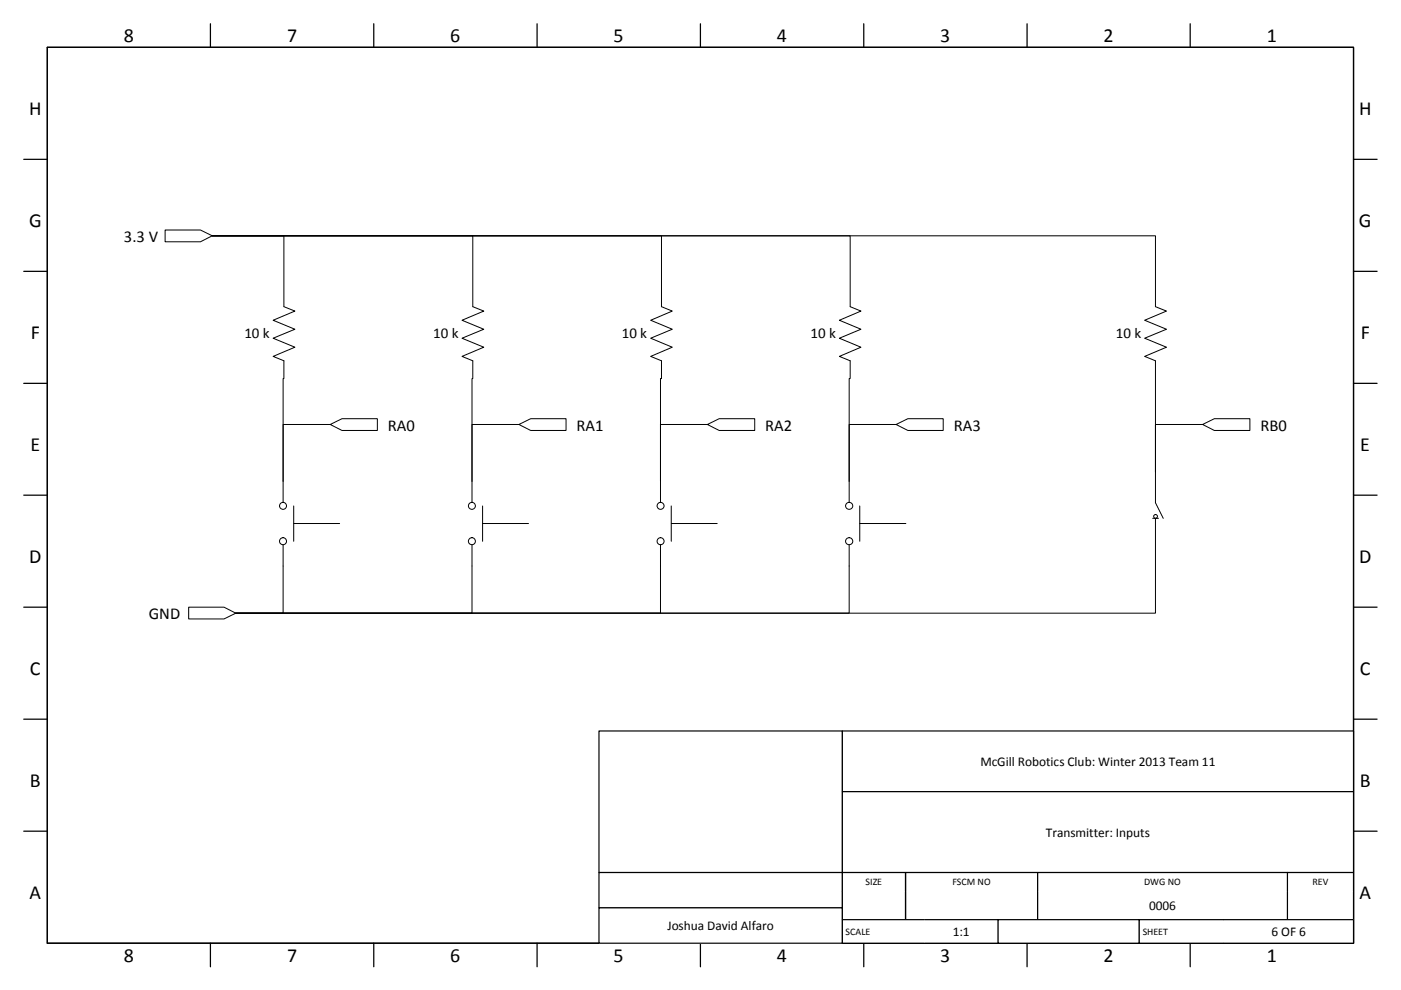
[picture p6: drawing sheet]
<svg xmlns="http://www.w3.org/2000/svg" width="297mm" height="210mm" viewBox="0 0 297 210" stroke-linecap="round" stroke-linejoin="round" font-family="sans-serif">
<g fill="none" stroke="#000" stroke-width=".26">
<path d="M10 10h277v190h-277zM44.6 5v5M79.2 5v5M113.9 5v5M148.5 5v5M183.1 5v5M217.8 5v5M252.3 5v5M5 33.8h5M287 33.8h5M5 57.5h5M287 57.5h5"/>
<path d="M5 81.3h5M287 81.3h5M5 105h5M287 105h5M5 128.7h5M287 128.7h5M5 152.5h5M287 152.5h5M5 176.2h5M287 176.2h5M44.6 200v5M79.2 200v5"/>
<path d="M113.9 200v5M148.5 200v5M183.1 200v5M217.8 200v5M252.3 200v5"/>
</g>
<path d="M127 155h51.6v30h-51.6z" fill-rule="evenodd" fill="#fff"/>
<path d="M127 155h51.6v30h-51.6z" fill="none" stroke="#000" stroke-width=".25"/>
<path d="M127 185h51.6v7.5h-51.6z" fill-rule="evenodd" fill="#fff"/>
<path d="M127 185h51.6v7.5h-51.6z" fill="none" stroke="#000" stroke-width=".25"/>
<path d="M127 192.5h51.6v7.5h-51.6z" fill-rule="evenodd" fill="#fff"/>
<path d="M127 192.5h51.6v7.5h-51.6z" fill="none" stroke="#000" stroke-width=".25"/>
<path d="M178.6 155h108.4v12.9h-108.4z" fill-rule="evenodd" fill="#fff"/>
<path d="M178.6 155h108.4v12.9h-108.4z" fill="none" stroke="#000" stroke-width=".25"/>
<path d="M178.6 167.9h108.4v17.1h-108.4z" fill-rule="evenodd" fill="#fff"/>
<path d="M178.6 167.9h108.4v17.1h-108.4z" fill="none" stroke="#000" stroke-width=".25"/>
<path d="M178.6 185h13.4v4h-13.4z" fill-rule="evenodd" fill="#fff"/>
<path d="M178.6 189v-4h13.4v4" fill="none" stroke="#000" stroke-width=".25"/>
<path d="M192 185h28v4h-28z" fill-rule="evenodd" fill="#fff"/>
<path d="M192 189v-4h28v4" fill="none" stroke="#000" stroke-width=".25"/>
<path d="M220 185h53v4h-53z" fill-rule="evenodd" fill="#fff"/>
<path d="M220 189v-4h53v4" fill="none" stroke="#000" stroke-width=".25"/>
<path d="M273 185h14v4h-14z" fill-rule="evenodd" fill="#fff"/>
<path d="M273 189v-4h14v4" fill="none" stroke="#000" stroke-width=".25"/>
<path d="M178.6 189h13.4v6h-13.4z" fill-rule="evenodd" fill="#fff"/>
<path d="M178.6 189v6h13.4v-6" fill="none" stroke="#000" stroke-width=".25"/>
<path d="M192 189h28v6h-28z" fill-rule="evenodd" fill="#fff"/>
<path d="M192 189v6h28v-6" fill="none" stroke="#000" stroke-width=".25"/>
<path d="M220 189h53v6h-53z" fill-rule="evenodd" fill="#fff"/>
<path d="M220 189v6h53v-6" fill="none" stroke="#000" stroke-width=".25"/>
<path d="M273 189h14v6h-14z" fill-rule="evenodd" fill="#fff"/>
<path d="M273 189v6h14v-6" fill="none" stroke="#000" stroke-width=".25"/>
<path d="M178.6 195h17.4v5h-17.4z" fill-rule="evenodd" fill="#fff"/>
<path d="M196 195h-17.4v5h17.4" fill="none" stroke="#000" stroke-width=".25"/>
<path d="M196 195h15.7v5h-15.7z" fill-rule="evenodd" fill="#fff"/>
<path d="M196 195h15.7v5h-15.7" fill="none" stroke="#000" stroke-width=".25"/>
<path d="M211.6 195h30v5h-30z" fill-rule="evenodd" fill="#fff"/>
<path d="M211.6 195h30v5h-30z" fill="none" stroke="#000" stroke-width=".25"/>
<path d="M241.6 195h17.9v5h-17.9z" fill-rule="evenodd" fill="#fff"/>
<path d="M259.5 195h-17.9v5h17.9" fill="none" stroke="#000" stroke-width=".25"/>
<path d="M259.5 195h27.5v5h-27.5z" fill-rule="evenodd" fill="#fff"/>
<path d="M259.5 195h27.5v5h-27.5" fill="none" stroke="#000" stroke-width=".25"/>
<path d="M60.2 65l2.3 1-4.6 1.9 4.6 1.9-4.6 1.9 4.6 1.9-4.6 2 2.3 .9" fill="none" stroke="#000" stroke-width=".21"/>
<path d="M40 128.7h7.5l2.5 1.3-2.5 1.2h-7.5z" fill-rule="evenodd" fill="#fff"/>
<path d="M40 128.7h7.5l2.5 1.3-2.5 1.2h-7.5z" fill="none" stroke="#000" stroke-width=".21"/>
<path d="M35 48.8h7.5l2.5 1.2-2.5 1.3h-7.5z" fill-rule="evenodd" fill="#fff"/>
<path d="M35 48.8h7.5l2.5 1.2-2.5 1.3h-7.5zM245 100v6.6l1.6 3.3M245 109.9v6.6" fill="none" stroke="#000" stroke-width=".21"/>
<circle cx="245" cy="109.5" r=".4" fill="#fff"/>
<g fill="none" stroke="#000" stroke-width=".21">
<path d="M244.4 109.9h1.2"/>
<circle cx="245" cy="109.5" r=".4"/>
</g>
<path d="M59.3 114.7a.75 .75 0 0 1 1.5 0 .75 .75 0 0 1-1.5 0zM59.3 107.3a.74 .74 0 0 1 1.4 0 .74 .74 0 0 1-1.4 0z" fill-rule="evenodd" fill="#fff"/>
<g fill="none" stroke="#000" stroke-width=".21">
<path d="M45 50h15.2v15M60.2 76.5v3.8h-.2v26.2M100.2 65l2.4 1-4.6 1.9 4.6 1.9-4.6 1.9 4.6 1.9-4.6 2 2.2 .9M245 65l2.3 1-4.6 1.9 4.6 1.9-4.6 1.9 4.6 1.9-4.6 2 2.3 .9M60 115.5v14.5h-10M62.3 107.3v7.5M62.3 111h9.7"/>
<circle cx="60" cy="114.7" r=".75"/>
<circle cx="60" cy="107.3" r=".74"/>
</g>
<path d="M99.3 114.7a.75 .75 0 0 1 1.5 0 .75 .75 0 0 1-1.5 0zM99.3 107.3a.75 .75 0 0 1 1.5 0 .75 .75 0 0 1-1.5 0z" fill-rule="evenodd" fill="#fff"/>
<g fill="none" stroke="#000" stroke-width=".21">
<path d="M100.2 76.5v3.8h-.1v26.2M140.2 65l2.3 1-4.5 1.9 4.5 1.9-4.5 1.9 4.5 1.9-4.5 2 2.2 .9M100.1 115.5v4.5M102.3 107.3v7.5M102.3 111h9.8"/>
<circle cx="100.1" cy="114.7" r=".75"/>
<circle cx="100.1" cy="107.3" r=".74"/>
</g>
<path d="M139.3 114.8a.75 .75 0 0 1 1.5 0 .75 .75 0 0 1-1.5 0zM139.3 107.3a.75 .75 0 0 1 1.5 0 .75 .75 0 0 1-1.5 0z" fill-rule="evenodd" fill="#fff"/>
<g fill="none" stroke="#000" stroke-width=".21">
<path d="M140.2 76.5v3.8h-.2v26.2M180.3 65l2.2 1-4.5 1.9 4.5 1.9-4.5 1.9 4.5 1.9-4.5 2 2.3 .9M140 115.5v4.5M142.3 107.3v7.5M142.3 111h9.8"/>
<circle cx="140.1" cy="114.8" r=".75"/>
<circle cx="140.1" cy="107.3" r=".74"/>
</g>
<path d="M179.3 114.8a.76 .76 0 0 1 1.5 0 .76 .76 0 0 1-1.5 0zM179.3 107.3a.75 .75 0 0 1 1.5 0 .75 .75 0 0 1-1.5 0z" fill-rule="evenodd" fill="#fff"/>
<g fill="none" stroke="#000" stroke-width=".21">
<path d="M45 50h55.2v15M45 50h200v15M45 50h95.2v15M45 50h135.3v15M180.3 76.5v3.8h-.3v26.2M245 76.5v23.5M180 115.5v14.5h-130M182.3 107.3v7.5M182.3 111h9.8M245 116.5v13.5h-195M100.1 120v10h-50.1M140 120v10h-90"/>
<circle cx="180" cy="114.8" r=".76"/>
<circle cx="180" cy="107.3" r=".75"/>
</g>
<path d="M70 90l2.5-1.2h7.5v2.5h-7.5z" fill-rule="evenodd" fill="#fff"/>
<path d="M70 90l2.5-1.2h7.5v2.5h-7.5z" fill="none" stroke="#000" stroke-width=".21"/>
<path d="M110 90l2.5-1.2h7.5v2.5h-7.5z" fill-rule="evenodd" fill="#fff"/>
<path d="M110 90l2.5-1.2h7.5v2.5h-7.5z" fill="none" stroke="#000" stroke-width=".21"/>
<path d="M150 90l2.5-1.2h7.5v2.5h-7.5z" fill-rule="evenodd" fill="#fff"/>
<path d="M150 90l2.5-1.2h7.5v2.5h-7.5z" fill="none" stroke="#000" stroke-width=".21"/>
<path d="M190 90l2.5-1.2h7.5v2.5h-7.5z" fill-rule="evenodd" fill="#fff"/>
<path d="M190 90l2.5-1.2h7.5v2.5h-7.5z" fill="none" stroke="#000" stroke-width=".21"/>
<path d="M255 90l2.5-1.2h7.5v2.5h-7.5z" fill-rule="evenodd" fill="#fff"/>
<path d="M70 90h-10v12M110 90h-9.9v12M150 90h-10v12M190 90h-10v12M255 90l2.5-1.2h7.5v2.5h-7.5zM255 90h-10v10" fill="none" stroke="#000" stroke-width=".21"/>
<g font-size="4.2">
<text x="26.2" y="9">8</text>
<text x="60.9" y="9">7</text>
<text x="95.5" y="9">6</text>
<text x="130.1" y="9">5</text>
<text x="164.7" y="9">4</text>
<text x="199.3" y="9">3</text>
<text x="234" y="9">2</text>
<text x="268.6" y="9">1</text>
<text x="6.2" y="24.5">H</text>
<text x="288.2" y="24.5">H</text>
<text x="6.2" y="48.2">G</text>
<text x="288.1" y="48.2">G</text>
<text x="6.5" y="72">F</text>
<text x="288.5" y="72">F</text>
<text x="6.5" y="95.7">E</text>
<text x="288.4" y="95.7">E</text>
<text x="6.2" y="119.5">D</text>
<text x="288.2" y="119.5">D</text>
<text x="6.3" y="143.2">C</text>
<text x="288.3" y="143.2">C</text>
<text x="6.3" y="166.9">B</text>
<text x="288.3" y="166.9">B</text>
<text x="6.3" y="190.7">A</text>
<text x="288.2" y="190.7">A</text>
<text x="26.2" y="204">8</text>
<text x="60.9" y="204">7</text>
<text x="95.5" y="204">6</text>
<text x="130.1" y="204">5</text>
<text x="164.7" y="204">4</text>
<text x="199.3" y="204">3</text>
<text x="234" y="204">2</text>
<text x="268.6" y="204">1</text>
</g>
<g font-size="3.5">
<text x="26.2" y="51.3">3.3 V</text>
<text x="82.2" y="91.3">RA0</text>
<text x="122.2" y="91.3">RA1</text>
<text x="162.2" y="91.3">RA2</text>
<text x="202.2" y="91.3">RA3</text>
<text x="267.2" y="91.3">RB0</text>
<text x="31.6" y="131.3">GND</text>
</g>
<g font-size="3.2">
<text x="51.8" y="71.7">10 k</text>
<text x="91.9" y="71.7">10 k</text>
<text x="131.8" y="71.7">10 k</text>
<text x="171.8" y="71.7">10 k</text>
<text x="236.6" y="71.7">10 k</text>
</g>
<g font-size="2.8">
<text x="207.9" y="162.4">McGill Robotics Club: Winter 2013 Team 11</text>
<text x="221.7" y="177.4">Transmitter: Inputs</text>
<text x="141.5" y="197.2">Joshua David Alfaro</text>
<text x="243.6" y="193">0006</text>
<text x="202" y="198.5">1:1</text>
<text x="269.6" y="198.5">6 OF 6</text>
</g>
<g font-size="2.1">
<text x="183.5" y="187.7">SIZE</text>
<text x="201.9" y="187.7">FSCM NO</text>
<text x="242.6" y="187.7">DWG NO</text>
<text x="278.3" y="187.7">REV</text>
<text x="179.3" y="198.2">SCALE</text>
<text x="242.3" y="198.2">SHEET</text>
</g>
</svg>
